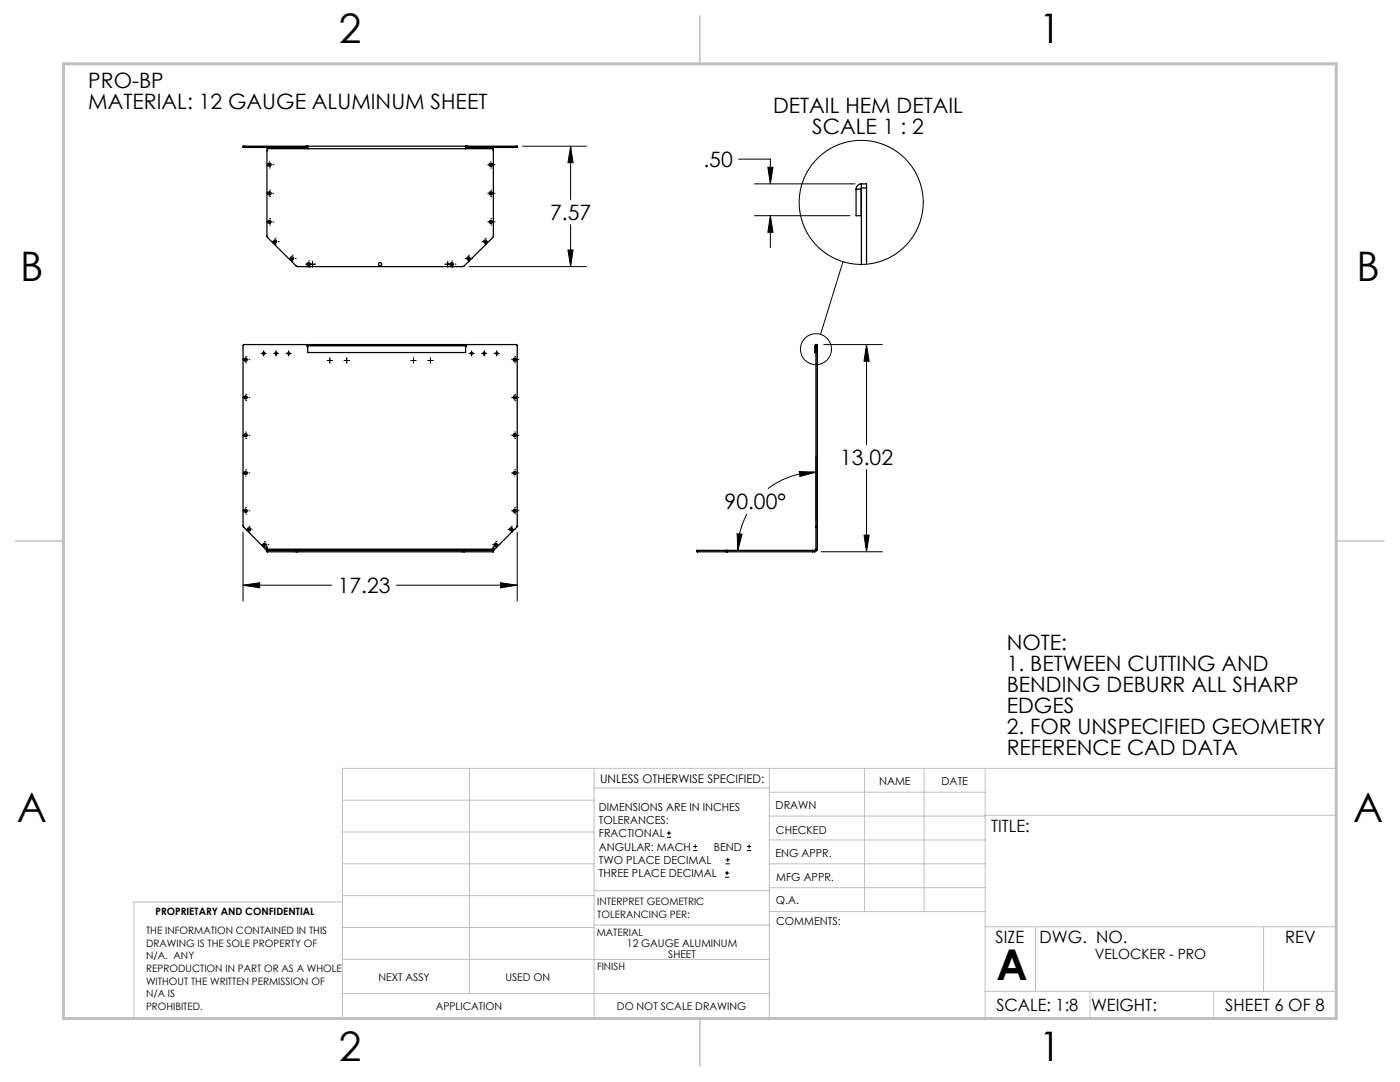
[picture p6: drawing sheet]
<svg xmlns="http://www.w3.org/2000/svg" width="279mm" height="216mm" viewBox="0 0 279 216" stroke-linecap="round" stroke-linejoin="round" font-family="sans-serif">
<g fill="none" stroke="#000" stroke-width=".2">
<path d="M53.1 38.6h.1M53.1 32.9h.1M53.5 38.6h.6M53.5 32.9h.6M53.8 33.5h.1M53.8 37.9h.1M53.8 39.2h.1M53.8 32.2h.1M53.8 32.6v.6M53.8 38.2v.7M54.4 32.9h.1M54.4 38.6h.1"/>
<path d="M97.3 38.6h.1M97.3 32.9h.1M97.6 38.6h.7M97.6 32.9h.7M98 37.9h.1M98 39.2h.1M98 33.5h.1M98 32.2h.1M98 32.6v.6M98 38.2v.7M98.6 38.6h.1M98.6 32.9h.1"/>
<path d="M104.3 29.2h12.8M113.9 29.2l.5 3.3h-1.1zM113.9 29.2v10.6M147.4 31.8h6.3v4.9M150.6 36.7h20M153.2 33.4h1.1l-.6 3.3zM53.1 44.3h.1M53.5 44.3h.6M53.8 43.6h.1M53.8 44.9h.1M53.8 44v.6M54.3 48.2h.1"/>
<path d="M54.4 44.3h.1M54.6 48.2h.6M54.9 47.6h.1M54.9 48.8h.1M54.9 47.9v.6M55.5 48.2h.1M57.6 51.6h.1M58 51.6h.6M58.3 50.9h.1M58.3 52.2h.1M58.3 51.3v.6M58.9 51.6h.1"/>
<path d="M61 52.7h.1M61.3 52.7h1.7M61.6 52.1h.1M61.6 53.3h.1M61.6 52.4v.6M62.2 52.7h.1M62.4 52.1v1.2M88.8 52.7h1.7M89.4 52.1v1.2M89.5 52.7h.1M90.2 52.1h.1M90.2 53.3h.1"/>
<path d="M90.2 52.4v.6M90.8 52.7h.1M92.9 51.6h.1M93.2 51.6h.6M93.5 50.9h.1M93.5 52.2h.1M93.5 51.3v.6M93.6 53.2h23.5M94.1 51.6h.1M96.2 48.2h.1M96.5 48.2h.7M96.8 47.6h.1"/>
<path d="M96.8 48.8h.1M96.8 47.9v.6M97.3 44.3h.1M97.5 48.2h.1M97.6 44.3h.7M98 43.6h.1M98 44.9h.1M98 44v.6M98.6 44.3h.1M113.3 49.9h1.1l-.5 3.3zM113.9 44.8v8.4M150.6 43h19"/>
<path d="M153.7 43l.6 3.4h-1.1zM153.7 43v6.4M168.2 52.2l-4.4 14.5M48.4 79.3h.1M48.4 71.8h.1M48.7 79.3h.7M48.7 71.8h.7M49 78.7h.1M49 79.9h.1M49 71.1h.1M49 72.4h.1M49 71.4v.7"/>
<path d="M49 79v.6M49.7 79.3h.1M49.7 71.8h.1M52.1 70.5h1M52.6 70v1M54.6 70.5h1M55.1 70v1M57.1 70.5h1M57.6 70v1M65.3 71.9h1.1M65.8 71.4v1.1M68.7 71.9h1.1"/>
<path d="M69.2 71.4v1.1M82 71.9h1.1M82.5 71.4v1.1M85.3 71.9h1.2M85.9 71.4v1.1M93.6 70.5h1.1M94.1 70v1M96.1 70.5h1.1M96.6 70v1M98.6 70.5h1.1M99.1 70v1M102.1 79.3h.1"/>
<path d="M102.1 71.8h.1M102.4 79.3h.6M102.4 71.8h.6M102.7 78.7h.1M102.7 79.9h.1M102.7 71.1h.1M102.7 72.4h.1M102.7 71.4v.7M102.7 79v.6M103.4 79.3h.1M103.4 71.8h.1M164.4 68.8h11.7"/>
<path d="M172.9 68.8l.6 3.3h-1.1zM172.9 68.8v19.9M48.4 94.4h.1M48.4 86.9h.1M48.7 94.4h.7M48.7 86.9h.7M49 93.7h.1M49 86.2h.1M49 87.5h.1M49 86.5v.7M49 94.1v.6M49 95h.1"/>
<path d="M49.7 94.4h.1M49.7 86.9h.1M102.1 86.9h.1M102.1 94.4h.1M102.4 94.4h.6M102.4 86.9h.6M102.7 86.2h.1M102.7 87.5h.1M102.7 93.7h.1M102.7 86.5v.7M102.7 94.1v.6M102.7 95h.1"/>
<path d="M103.4 86.9h.1M103.4 94.4h.1M159.5 94.1l3.3 .1-3.2 .9zM162.8 94.2a15.7 15.7 0 0 0-9.5 3.3M162.8 91.1v12.8M172.9 93.7v16.4M48.4 101.9h.1M48.5 116.8l3.3-.5v1zM48.5 106.2v13.7M48.5 116.8h17.7M48.7 101.9h.7M49 101.3h.1"/>
<path d="M49 102.6h.1M49 101.6v.6M49.1 105.6h.1M49.4 105.6h.6M49.7 101.9h.1M49.7 105h.1M49.7 106.3h.1M49.7 105.3v.6M50.3 105.6h.1M52.2 108.7h.1M52.5 108.7h.6M52.8 108.1h.1"/>
<path d="M52.8 109.3h.1M52.8 108.4v.6M53.4 108.7h.1M79.1 116.8h24.1M98.3 108.7h.1M98.6 108.7h.7M99 108.1h.1M99 109.3h.1M99 108.4v.6M99.6 108.7h.1M99.9 116.3l3.3 .5-3.3 .5zM101.4 105.6h.1"/>
<path d="M101.7 105.6h.6M102 105h.1M102 106.3h.1M102 105.3v.6M102.1 101.9h.1M102.4 101.9h.6M102.7 105.6h.1M102.7 101.3h.1M102.7 102.6h.1M102.7 101.6v.6M103.2 106.2v13.7M103.4 101.9h.1"/>
<path d="M147.1 106.5l1 .1-.9 3.2zM149 102.6a15.6 15.6 0 0 0-1.8 7.2M163.9 110.1h12.2M172.4 106.8h1.1l-.6 3.3zM133.1 167.1h.8M133.1 166.2h.8M133.5 165.8v.9M138.3 169.7h.8M138.3 168.9h.8M138.7 168.5v.8M144.7 175h.8M144.7 174.2h.8"/>
<path d="M144.8 172.4h.9M144.8 171.6h.9M145.1 173.8v.8M145.2 171.1v.9M149.1 169.7h.8M149.1 168.9h.8M149.5 168.5v.8"/>
<circle cx="171.9" cy="40.4" r="12.4"/>
<circle cx="162.8" cy="69.7" r="3.1"/>
</g>
<g fill="none" stroke="#c0c0c0" stroke-width=".2">
<path d="M68.3 159.7h50.3M93.7 153.3v44.9M118.6 153.3v49.9M118.6 157.2h34.9M153.5 153.3v49.9M153.5 158.1h43.1M172.5 153.3v28.6M184.4 153.3v28.6M196.6 153.3v49.9M68.3 180h-41.6v23.2h240v-49.9h-198.4v49.9M68.3 178.7h50.3M68.3 172.4h50.3"/>
<path d="M68.3 166h50.3M118.6 177.7h35M153.5 167.6h43.1M153.5 162.8h43.1M153.5 172.4h43.1M153.5 177.1h43.1M196.6 162.7h70.1M68.3 198.2h85.2M68.3 191.4l85.2 .1M68.3 185.1h50.3M118.6 184.6h35M153.6 181.9h43"/>
<path d="M196.6 197.8h70.1M196.6 184.9h70.1M206.7 184.9v12.9M217.5 197.8v5.4M242.2 197.8v5.4M252.2 184.9v12.9"/>
</g>
<path d="M139.7 3.2v9.5M3.1 107.9h9.6M266.7 107.9h9.5M139.7 203.2v9.6" fill="none" stroke="#c0c0c0" stroke-width=".3"/>
<path d="M12.7 12.7h254v190.5h-254z" fill="none" stroke="#c0c0c0" stroke-width=".6"/>
<path d="M99.9 116.3l3.3 .5-3.3 .5zM48.5 116.8l3.3-.5v1zM159.5 94.1l3.3 .1-3.2 .9zM147.1 106.5l1 .1-.9 3.2zM172.4 106.8h1.1l-.6 3.3zM172.9 68.8l.6 3.3h-1.1zM113.9 29.2l.5 3.3h-1.1zM113.3 49.9h1.1l-.5 3.3zM153.7 43l.6 3.4h-1.1zM153.2 33.4h1.1l-.6 3.3z" fill="#000"/>
<g fill="none" stroke="#000" stroke-width=".25">
<path d="M48.7 29.2h-.2v.2h.2M48.7 29.2h12.4M48.7 29.4h12.4M48.7 29.2v.2M53.3 29.4v.3M53.3 29.7v17.5l6 6 33.3-.1 5.9-5.9-.1-17.5M53.3 29.7h45.1M61.1 29.2h.2M61.1 29.4h.2M61.1 29.2v.2M61.3 29.2v.2M61.3 29.2h31.8"/>
<path d="M61.3 29.4h.1M61.4 29.2v.5M92.9 29.2v.5M92.9 29.4h.2M93.1 29.4h.2M93.1 29.2h.2M93.1 29.2v.2M93.3 29.2v.2M93.3 29.2h9.7M93.3 29.4h9.7M98.4 29.4v.3M98.4 30.1h.1"/>
<path d="M103 29.2h.2v.2h-.2M103 29.2v.2M170.9 37.7v5.3h1v-5.3M170.9 37.7h1M171.9 37.7h.1M171.9 36.7h1v.8M171.9 36.7v.8M171.9 36.7a1.09 1.09 0 0 0-1 1M171.9 37.5h1M171.9 37.5v15.3M172.9 37.5v15.2M61.4 69v-.2h31.5v.2"/>
<path d="M61.4 69.1l-.2-.3h-12.6l-.1 .2v36l4.7 4.8v-.6h.1v.4M61.4 69h31.5M61.4 69v1.3h31.5v-1.3M92.9 69.1h.2l.1-.3h9.9l.1 .1v36.2l-4.7 4.7v-.6h-.1v.4M162.6 69h.2M162.6 69v1.3h.2M162.8 68.8h.3v.2M162.8 68.8v.2M162.8 68.8l-.2 .2M162.8 69h.1M162.8 69h.3M162.8 69v35.9"/>
<path d="M163.1 69v35.9M53.3 109.6v.2M53.3 109.6h45.1M53.4 109.8h-.1l.1 .3M53.4 109.8h5.7M53.4 110.1h5.7M53.4 109.8v.3M59.1 109.8h.3M59.1 110.1h.3M59.1 109.8v.3M59.4 109.8v.3M59.4 109.8h33"/>
<path d="M59.4 110.1h33M92.4 109.8h.2M92.4 110.1h.2M92.4 109.8v.3M92.6 109.8v.3M92.6 109.8h5.8M92.6 110.1h5.8M98.4 109.8h.1M98.4 109.8v.3M98.4 109.6v.2M98.5 109.8l-.1 .3M139.2 109.8h-.1l.1 .3"/>
<path d="M139.2 109.8h5.7M139.2 110.1h5.7M139.2 109.8v.3M144.9 110.1h.3M144.9 109.8h.3M144.9 109.8v.3M145.2 109.8h17.4M145.2 110.1h17.4M145.2 109.8v.3M162.2 109.8v.3M162.6 109.8v.3M162.8 104.9v.3"/>
<path d="M162.8 109.6l-.2 .2M162.8 105.2h.3M162.8 104.9h.3M162.8 105.2v4.6h.3v-4.6M163.1 109.8l-.5 .3M163.1 104.9v.3"/>
<circle cx="53.8" cy="38.6" r=".32"/>
<circle cx="53.8" cy="32.9" r=".33"/>
<circle cx="97.9" cy="38.6" r=".32"/>
<circle cx="98" cy="32.9" r=".33"/>
<circle cx="53.8" cy="44.3" r=".32"/>
<circle cx="54.9" cy="48.2" r=".32"/>
<circle cx="58.3" cy="51.6" r=".33"/>
<circle cx="61.6" cy="52.7" r=".32"/>
<circle cx="75.9" cy="52.7" r=".32"/>
<circle cx="90.1" cy="52.7" r=".32"/>
<circle cx="93.5" cy="51.6" r=".32"/>
<circle cx="96.9" cy="48.2" r=".32"/>
<circle cx="97.9" cy="44.3" r=".32"/>
<circle cx="49" cy="79.3" r=".32"/>
<circle cx="49" cy="71.8" r=".33"/>
<circle cx="52.6" cy="70.5" r=".21"/>
<circle cx="55.1" cy="70.5" r=".21"/>
<circle cx="57.6" cy="70.5" r=".21"/>
<circle cx="94.1" cy="70.5" r=".21"/>
<circle cx="96.6" cy="70.5" r=".21"/>
<circle cx="99.1" cy="70.5" r=".21"/>
<circle cx="102.7" cy="79.3" r=".31"/>
<circle cx="102.7" cy="71.8" r=".32"/>
<circle cx="49" cy="94.4" r=".33"/>
<circle cx="49" cy="86.8" r=".33"/>
<circle cx="102.7" cy="86.8" r=".32"/>
<circle cx="102.7" cy="94.4" r=".32"/>
<circle cx="49" cy="101.9" r=".33"/>
<circle cx="49.7" cy="105.6" r=".33"/>
<circle cx="52.8" cy="108.7" r=".32"/>
<circle cx="98.9" cy="108.7" r=".33"/>
<circle cx="102" cy="105.6" r=".33"/>
<circle cx="102.7" cy="101.9" r=".32"/>
</g>
<text font-size="8.5" x="198.9" y="195.5">A</text>
<g font-size="8.1">
<text x="67.6" y="8.5">2</text>
<text x="207.3" y="8.5">1</text>
<text x="4" y="56.2">B</text>
<text x="270.7" y="56.2">B</text>
<text x="3.3" y="164.1">A</text>
<text x="270" y="164.1">A</text>
<text x="67.6" y="211.7">2</text>
<text x="207.3" y="211.7">1</text>
</g>
<g font-size="4.2">
<text x="17.6" y="17.6">PRO-BP</text>
<text x="17.6" y="21.7">MATERIAL: 12 GAUGE ALUMINUM SHEET</text>
<text x="154.3" y="22.6">DETAIL HEM DETAIL</text>
<text x="162.1" y="26.8">SCALE 1 : 2</text>
<text x="140.4" y="33.3">.50</text>
<text x="109.8" y="43.9">7.57</text>
<text x="167.7" y="92.8">13.02</text>
<text x="144.6" y="101.6">90.00°</text>
<text x="67.4" y="118.4">17.23</text>
<text x="200.9" y="129.8">NOTE:</text>
<text x="200.9" y="133.9">1. BETWEEN CUTTING AND</text>
<text x="200.9" y="138.1">BENDING DEBURR ALL SHARP</text>
<text x="200.9" y="142.3">EDGES</text>
<text x="200.9" y="146.4">2. FOR UNSPECIFIED GEOMETRY</text>
<text x="200.9" y="150.6">REFERENCE CAD DATA</text>
</g>
<g font-size="3.4">
<text x="197.8" y="166">TITLE:</text>
<text x="198.7" y="188.1">SIZE</text>
<text x="207.5" y="188.1">DWG. NO.</text>
<text x="256.5" y="188.2">REV</text>
<text x="198.8" y="201.7">SCALE: 1:8</text>
<text x="217.7" y="201.8">WEIGHT:</text>
<text x="244.5" y="201.7">SHEET 6 OF 8</text>
</g>
<text font-size="2.8" x="218.5" y="191.3">VELOCKER - PRO</text>
<text font-size="2.4" x="119.8" y="156.2">UNLESS OTHERWISE SPECIFIED:</text>
<g font-size="2.2">
<text x="119.5" y="161.8">DIMENSIONS ARE IN INCHES</text>
<text x="154.8" y="161.4">DRAWN</text>
<text x="175.4" y="156.6">NAME</text>
<text x="187.9" y="156.7">DATE</text>
<text x="119.5" y="164.4">TOLERANCES:</text>
<text x="119.5" y="167.1">FRACTIONAL</text>
<text x="154.9" y="166.3">CHECKED</text>
<text x="119.5" y="169.7">ANGULAR: MACH</text>
<text x="119.5" y="172.4">TWO PLACE DECIMAL</text>
<text x="142.5" y="169.7">BEND</text>
<text x="154.8" y="171">ENG APPR.</text>
<text x="119.5" y="175">THREE PLACE DECIMAL</text>
<text x="154.9" y="175.7">MFG APPR.</text>
<text x="154.9" y="180.4">Q.A.</text>
<text x="154.9" y="184.6">COMMENTS:</text>
</g>
<g font-size="2.1">
<text x="125.1" y="189">12 GAUGE ALUMINUM</text>
<text x="133.4" y="191.1">SHEET</text>
<text x="75.5" y="195.7">NEXT ASSY</text>
<text x="100.9" y="195.7">USED ON</text>
<text x="86.9" y="201.5">APPLICATION</text>
<text x="123.1" y="201.6">DO NOT SCALE DRAWING</text>
</g>
<g font-size="2">
<text x="31" y="182.6">PROPRIETARY AND CONFIDENTIAL</text>
<text x="119.2" y="180.6">INTERPRET GEOMETRIC</text>
<text x="119.2" y="183.1">TOLERANCING PER:</text>
<text x="29.2" y="186.4">THE INFORMATION CONTAINED IN THIS</text>
<text x="29.2" y="188.9">DRAWING IS THE SOLE PROPERTY OF</text>
<text x="29.2" y="191.4">N/A. ANY</text>
<text x="119.1" y="186.7">MATERIAL</text>
<text x="29.2" y="193.9">REPRODUCTION IN PART OR AS A WHOLE</text>
<text x="29.2" y="196.5">WITHOUT THE WRITTEN PERMISSION OF</text>
<text x="119.1" y="193.5">FINISH</text>
<text x="29.2" y="199">N/A IS</text>
<text x="29.2" y="201.5">PROHIBITED.</text>
</g>
</svg>
